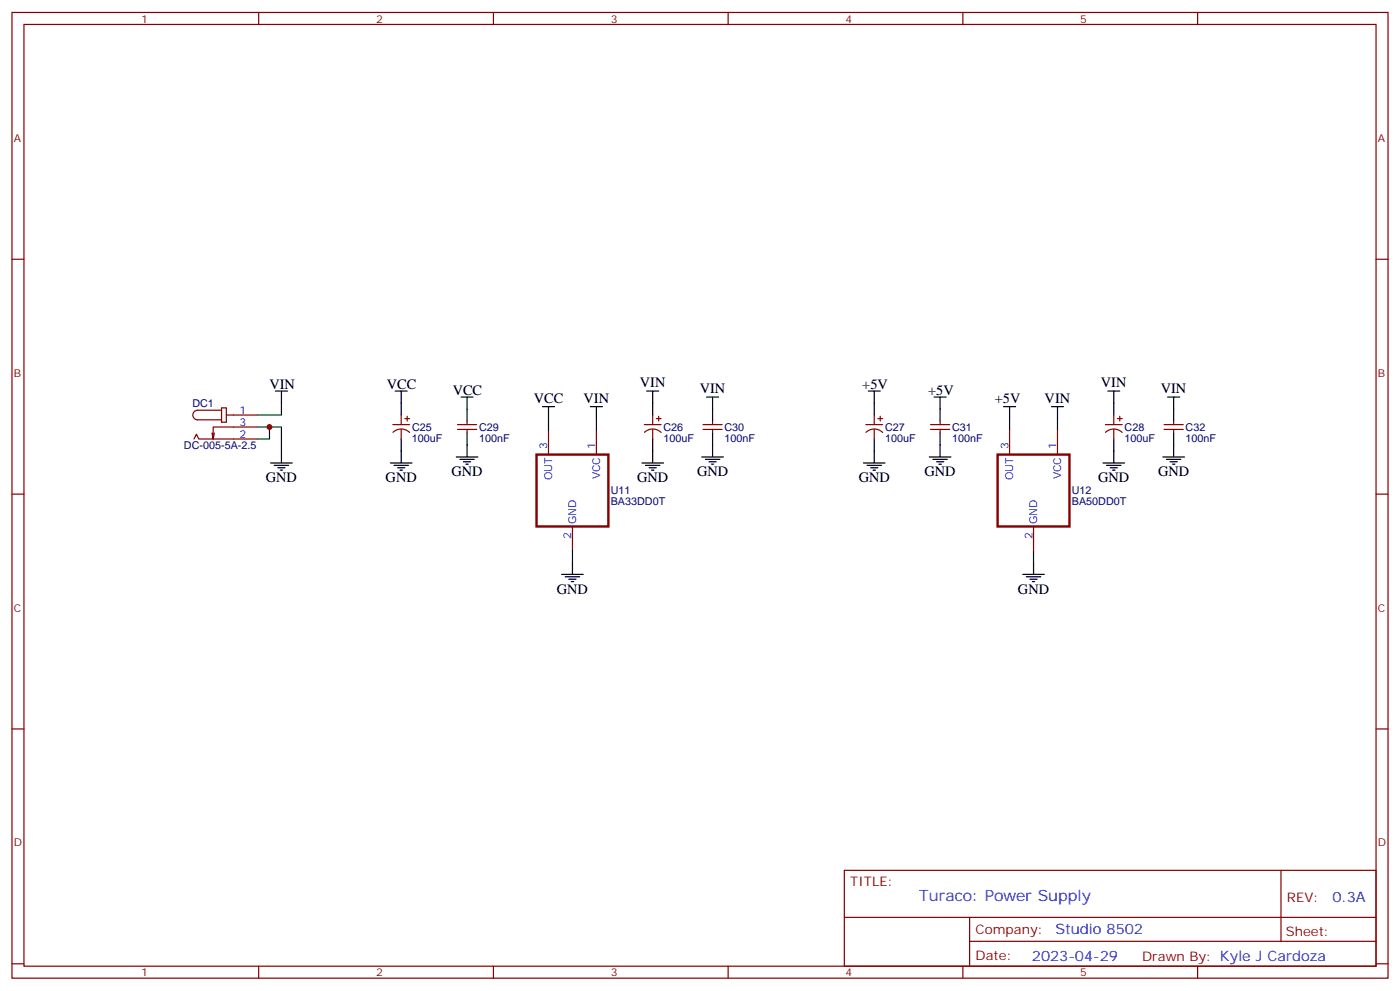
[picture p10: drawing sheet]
<svg xmlns="http://www.w3.org/2000/svg" width="412mm" height="292mm" viewBox="0 0 412 292" stroke-linecap="round" stroke-linejoin="round" font-family="sans-serif">
<g fill="none" stroke="#870000" stroke-width=".35">
<path d="M3.5 3.7h405.4v284.3h-405.4zM7.1 7.2h398.2v277.3h-398.2zM76.2 3.7v3.5M145.3 3.7v3.5M214.5 3.7v3.5M283.6 3.7v3.5M352.8 3.7v3.5M3.5 76.3h3.6M405.3 76.3h3.6M57.1 129.3l.8-1.5 .7 1.5h17.2M63.1 127.5l-.3 1.8M65.3 120.1h1.4v4.2h-1.4z"/>
<path d="M65.3 120.8h-7.1a1.41 1.41 0 0 0-1.4 1.4 1.41 1.41 0 0 0 1.4 1.4h7.1M66.7 122.2h9.1M75.8 125.7h-13v3.6l-.4-1.8M115.7 125h4.9M115.7 127.3a3.5 3.5 0 0 1 5 0M118.2 122.2v2.8M118.2 126.4v2.9M119.2 123.3h1.4M119.9 122.6v1.4M134.8 125h5.6M134.8 126.4h5.6M137.6 124v1"/>
<path d="M137.6 126.4v1.1M161.6 126.8v7M175.7 126.8v7M189.8 125h4.9M189.8 127.3a3.5 3.5 0 0 1 4.9 0M192.3 122.2v2.8M192.3 126.4v2.9M193.3 123.3h1.4M194 122.6v1.4M207.1 125h5.6M207.1 126.4h5.6M209.9 124v1"/>
<path d="M209.9 126.4v1.1M255.1 125h4.9M255.1 127.3a3.5 3.5 0 0 1 4.9 0M257.5 122.2v2.8M257.5 126.4v2.9M258.6 123.3h1.4M259.3 122.6v1.4M274.1 125h5.7M274.1 126.4h5.7M276.9 124v1M276.9 126.4v1.1M297.4 126.8v7"/>
<path d="M311.5 126.8v7M325.6 125h5M325.6 127.3a3.5 3.5 0 0 1 5 0M328.1 122.2v2.8M328.1 126.4v2.9M329.1 123.3h1.5M329.8 122.6v1.4M342.9 125h5.6M342.9 126.4h5.6M345.7 124v1M345.7 126.4v1.1M3.5 145.5h3.6"/>
<path d="M168.6 155v7.1M304.4 155v7.1M405.3 145.5h3.6M3.5 214.6h3.6M405.3 214.6h3.6M248.7 256.3h156.6v28.2h-156.6zM377.3 256.3v20.9M248.7 270.1h156.5M285.6 277.2h119.6M285.6 270.1v14.1M3.5 283.8h3.6M76.2 284.5v3.5"/>
<path d="M145.3 284.5v3.5M214.5 284.5v3.5M283.6 284.5v3.5M352.8 284.5v3.5M405.3 283.8h3.6"/>
</g>
<g fill="none" stroke="#000" stroke-width=".35">
<path d="M81.1 115.1h3.6M82.9 115.1v3.6M116.4 115.1h3.5M118.2 115.1v7.1M135.8 116.9h3.5M137.6 116.9v7.1M159.8 119.7h3.5M161.6 119.7v3.6M173.9 119.7h3.5M175.7 119.7v3.6M190.5 115.1h3.5M192.3 115.1v7.1"/>
<path d="M208.1 116.9h3.6M209.9 116.9v7.1M255.8 115.1h3.5M257.5 115.1v7.1M275.2 116.9h3.5M276.9 116.9v7.1M295.6 119.7h3.6M297.4 119.7v3.6M309.7 119.7h3.6M311.5 119.7v3.6M326.3 115.1h3.5M328.1 115.1v7.1"/>
<path d="M344 116.9h3.5M345.7 116.9v7.1M79.7 136.3h6.4M80.8 137h4.2M81.8 137.7h2.2M82.5 138.4h.8M82.9 132.8v3.5M115 136.3h6.4M116.1 137h4.2M117.1 137.7h2.1M117.8 138.4h.7M118.2 129.3v7"/>
<path d="M134.4 134.5h6.4M135.5 135.3h4.2M136.5 136h2.1M137.2 136.7h.7M137.6 127.5v7M189.1 136.3h6.3M190.1 137h4.3M191.2 137.7h2.1M191.9 138.4h.7M192.3 129.3v7M206.7 134.5h6.4M207.8 135.3h4.2"/>
<path d="M208.8 136h2.2M209.5 136.7h.8M209.9 127.5v7M254.4 136.3h6.3M255.4 137h4.2M256.5 137.7h2.1M257.2 138.4h.7M257.5 129.3v7M273.8 134.5h6.3M274.8 135.3h4.2M275.9 136h2.1M276.6 136.7h.7"/>
<path d="M276.9 127.5v7M324.9 136.3h6.4M326 137h4.2M327 137.7h2.1M327.7 138.4h.7M328.1 129.3v7M342.5 134.5h6.4M343.6 135.3h4.2M344.7 136h2.1M345.4 136.7h.7M345.7 127.5v7M165.5 169.1h6.3"/>
<path d="M166.5 169.8h4.2M167.6 170.5h2.1M168.3 171.2h.7M168.6 165.6v3.5M301.3 169.1h6.3M302.3 169.8h4.3M303.4 170.5h2.1M304.1 171.2h.7M304.4 165.6v3.5"/>
</g>
<path d="M158 133.8h21.2v21.2h-21.2zM293.9 133.8h21.1v21.2h-21.1z" fill="none" stroke="#870000" stroke-width=".71"/>
<path d="M82.9 118.7v3.5h-7.1M75.8 125.7h7.1v7.1M79.4 125.7v3.6h-3.6M161.6 123.3v3.5M175.7 123.3v3.5M297.4 123.3v3.5M311.5 123.3v3.5M168.6 162.1v3.5M304.4 162.1v3.5" fill="none" stroke="#008700" stroke-width=".35"/>
<circle cx="79.4" cy="125.7" r=".88" fill="#c00"/>
<text font-size="4.6" fill="#00f" x="270.8" y="265.3">Turaco: Power Supply</text>
<g font-size="4.2">
<text x="79.4" y="114.4">VIN</text>
<text x="113.9" y="114.4">VCC</text>
<text x="133.3" y="116.2">VCC</text>
<text x="157.2" y="118.6">VCC</text>
<text x="171.9" y="118.6">VIN</text>
<text x="188.5" y="114.1">VIN</text>
<text x="206.1" y="115.8">VIN</text>
<text x="254" y="114.4">+5V</text>
<text x="273.4" y="116.2">+5V</text>
<text x="293" y="118.6">+5V</text>
<text x="307.7" y="118.6">VIN</text>
<text x="324.3" y="114.1">VIN</text>
<text x="341.9" y="115.8">VIN</text>
<text x="78.3" y="142">GND</text>
<text x="113.6" y="142">GND</text>
<text x="133" y="140.2">GND</text>
<text x="187.7" y="142">GND</text>
<text x="205.3" y="140.2">GND</text>
<text x="252.9" y="142">GND</text>
<text x="272.3" y="140.2">GND</text>
<text x="323.5" y="142">GND</text>
<text x="341.1" y="140.2">GND</text>
<text x="164" y="174.8">GND</text>
<text x="299.9" y="174.8">GND</text>
</g>
<g font-size="4.2" fill="#00f">
<text x="392.5" y="265.5">0.3A</text>
<text x="310.9" y="275.1">Studio 8502</text>
<text x="304" y="282.9">2023-04-29</text>
</g>
<g font-size="3.9" fill="#800">
<text x="250.5" y="260.8">TITLE:</text>
<text x="379.1" y="265.5">REV:</text>
<text x="287.4" y="275">Company:</text>
<text x="378.7" y="275.7">Sheet:</text>
<text x="287.4" y="282.7">Date:</text>
<text x="336.4" y="282.8">Drawn By: Kyle J Cardoza</text>
</g>
<g font-size="3.2" fill="#800">
<text x="41.6" y="6.7">1</text>
<text x="110.8" y="6.7">2</text>
<text x="179.9" y="6.7">3</text>
<text x="249.1" y="6.7">4</text>
<text x="318.2" y="6.7">5</text>
<text x="4.1" y="41.8">A</text>
<text x="405.9" y="41.8">A</text>
<text x="4.1" y="110.9">B</text>
<text x="405.9" y="110.9">B</text>
<text x="4.1" y="180.1">C</text>
<text x="405.9" y="180.1">C</text>
<text x="4.1" y="249.2">D</text>
<text x="405.9" y="249.2">D</text>
<text x="41.6" y="287.5">1</text>
<text x="110.8" y="287.5">2</text>
<text x="179.9" y="287.5">3</text>
<text x="249.1" y="287.5">4</text>
<text x="318.2" y="287.5">5</text>
</g>
<g font-size="3.2" fill="#000080">
<text x="56.7" y="119.8">DC1</text>
<text x="121.4" y="130">100uF</text>
<text x="121.4" y="126.9">C25</text>
<text x="141.1" y="130">100nF</text>
<text x="141.1" y="126.9">C29</text>
<text x="195.4" y="130">100uF</text>
<text x="195.4" y="126.9">C26</text>
<text x="213.4" y="130">100nF</text>
<text x="213.4" y="126.9">C30</text>
<text x="260.7" y="130">100uF</text>
<text x="260.7" y="126.9">C27</text>
<text x="280.5" y="130">100nF</text>
<text x="280.5" y="126.9">C31</text>
<text x="331.3" y="130">100uF</text>
<text x="331.3" y="126.9">C28</text>
<text x="349.2" y="130">100nF</text>
<text x="349.2" y="126.9">C32</text>
<text x="54.2" y="132.1">DC-005-5A-2.5</text>
<text x="179.9" y="148.8">BA33DD0T</text>
<text x="179.9" y="145.6">U11</text>
<text x="315.7" y="148.8">BA50DD0T</text>
<text x="315.7" y="145.6">U12</text>
</g>
<g font-size="3.2" fill="#00f">
<text x="70.6" y="121.8">1</text>
<text x="70.6" y="125.4">3</text>
<text x="70.6" y="128.9">2</text>
<text x="161.2" y="132.1" transform="rotate(-90 161.2 132.1)">3</text>
<text x="175.3" y="132.1" transform="rotate(-90 175.3 132.1)">1</text>
<text x="297" y="132.1" transform="rotate(-90 297 132.1)">3</text>
<text x="311.1" y="132.1" transform="rotate(-90 311.1 132.1)">1</text>
<text x="162.6" y="141.3" transform="rotate(-90 162.6 141.3)">OUT</text>
<text x="176.7" y="141.1" transform="rotate(-90 176.7 141.1)">VCC</text>
<text x="298.4" y="141.3" transform="rotate(-90 298.4 141.3)">OUT</text>
<text x="312.6" y="141.1" transform="rotate(-90 312.6 141.1)">VCC</text>
<text x="169.7" y="154.3" transform="rotate(-90 169.7 154.3)">GND</text>
<text x="305.5" y="154.3" transform="rotate(-90 305.5 154.3)">GND</text>
<text x="168.3" y="158.8" transform="rotate(-90 168.3 158.8)">2</text>
<text x="304.1" y="158.8" transform="rotate(-90 304.1 158.8)">2</text>
</g>
</svg>
